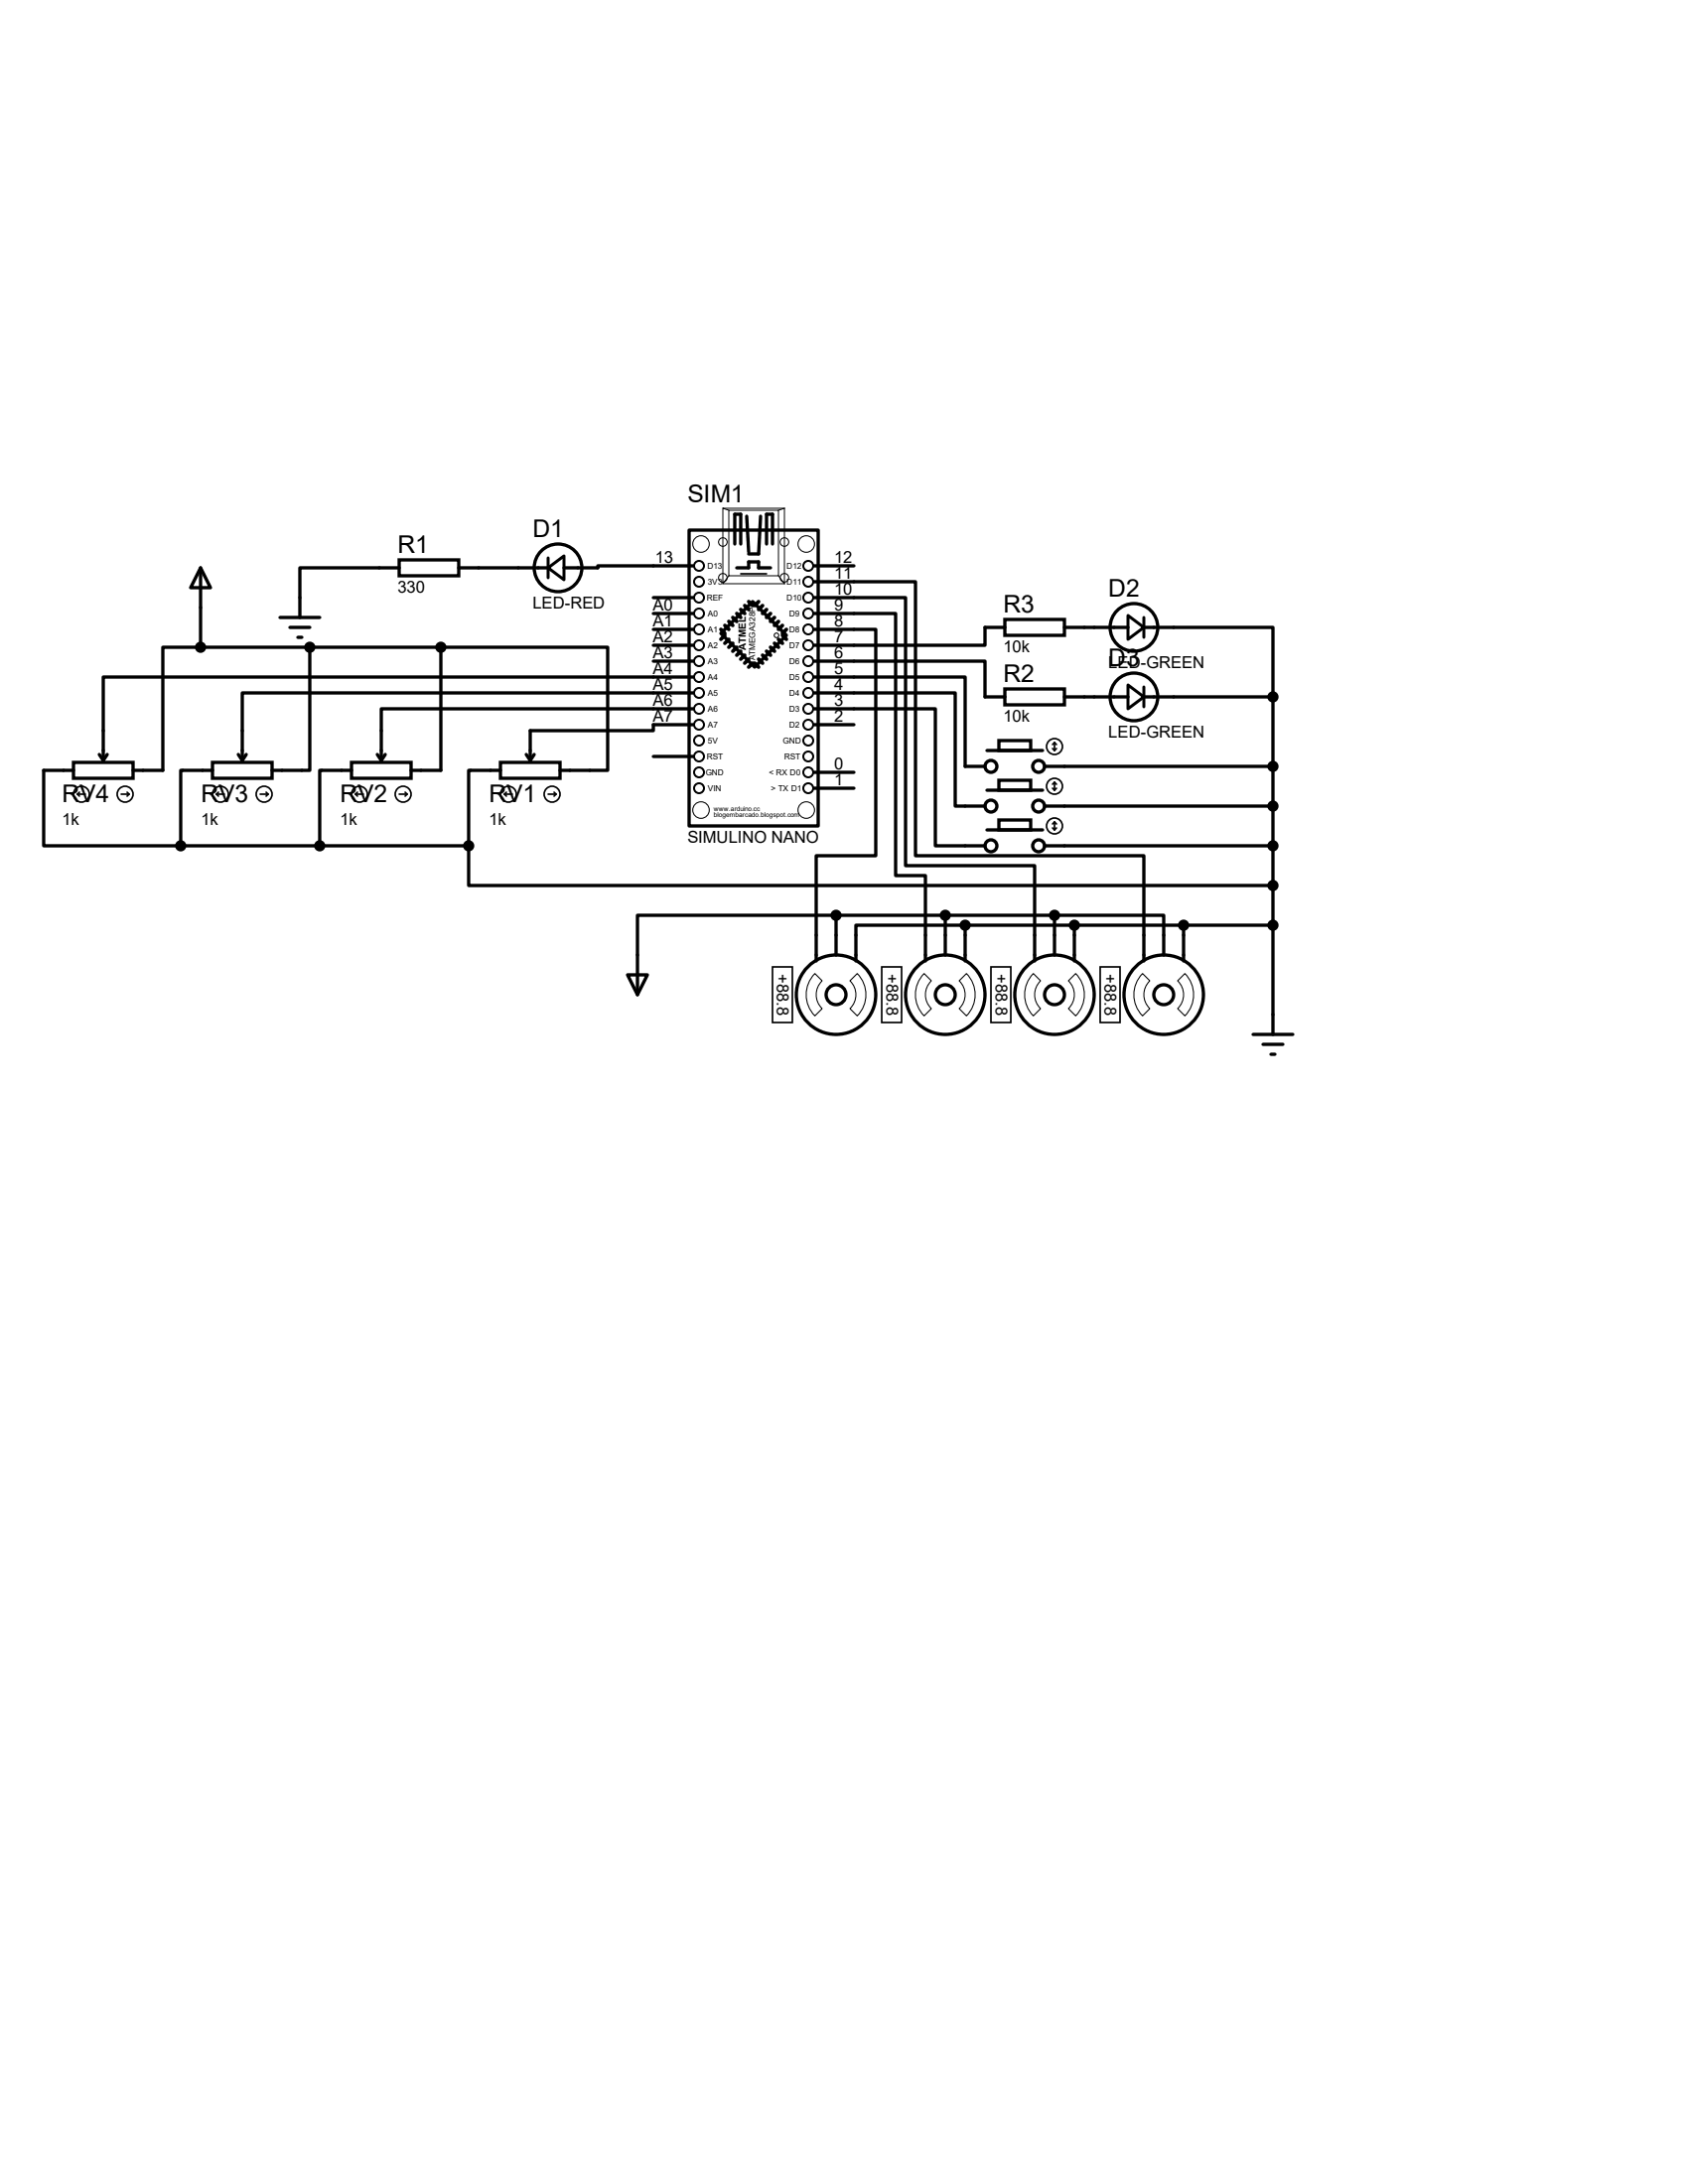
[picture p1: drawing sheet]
<svg xmlns="http://www.w3.org/2000/svg" width="216mm" height="279mm" viewBox="0 0 216 279" stroke-linecap="round" stroke-linejoin="round" font-family="sans-serif">
<g fill="none" stroke="#000" stroke-width=".42">
<path d="M25.7 72.6l1.2 2.6h-2.5zM25.7 72.6v10.2M35.8 79h5.1M51.1 71.6h7.6v2.1h-7.6zM51.1 72.6h-12.7v6.4M58.7 72.6h11.4M83.6 78.5h5M83.6 76.5h5M88.1 67.8h16.5v37.9h-16.5zM88.6 72.4h-12.1v.2h-4.4M94 69.6v-3.8h.7v3.8M94.2 72.6h1.6v-.7h1.2v.7h1.6"/>
<path d="M95.5 66l.3 4.6M97.3 66l-.3 4.9h-1.2M98 69.6v-3.8h.8v3.8M104.1 78.5h10.5v33.5h3.8v10.9M104.1 76.5h11.7v34.2h16.5v12.2M104.1 74.4h13v35.1h29.2v13.4M104.1 72.4h5.1M128.5 79.2h7.6v2.1h-7.6zM9.4 97.5h7.6v2.1h-7.6zM9.4 98.6h-3.8v9.6h17.5M12.7 96.5l.5 .8M13.7 96.5l-.5 .8"/>
<path d="M25.7 82.8h-4.9v15.8h-3.8M25.7 82.8h30.7M27.2 97.5h7.6v2.1h-7.6zM27.2 98.6h-4.1v9.6M30.5 96.5l.5 .8M31.5 96.5l-.5 .8M37.1 80.3h2.5M38.1 81.5h.5M39.6 82.8v15.8h-4.8M45 97.5h7.6v2.1h-7.6zM45 98.6h-4.1v9.6M48.3 96.5l.5 .8"/>
<path d="M49.3 96.5l-.5 .8M56.4 82.8h21.3v15.8h-6.1M56.4 82.8v15.8h-3.8M64 97.5h7.6v2.1h-7.6zM64 98.6h-4.1v9.6M67.3 96.5l.5 .8M68.3 96.5l-.5 .8M83.6 84.6h5M83.6 82.5h5M83.6 80.5h5M83.6 96.8h5M88.6 92.7h-5v.8h-15.8v3.8"/>
<path d="M88.6 90.7h-39.8v6.6M88.6 88.6h-57.6v8.7M88.6 86.6h-75.4v10.7M92.2 81l4.1-4 4.3 4.3-4.1 4zM104.1 84.6h21.9v4.6h2.5M104.1 86.6h19.3v11.4h2.6M104.1 88.6h18.1v14.5h3.8M104.1 90.7h15.5v17.5h6.4M104.1 80.5h7.9v29h-7.6v13.4M104.1 98.8h5.1M104.1 92.7h5.1M126.2 96h7.1"/>
<path d="M127.8 94.7h4v1.3h-4zM127.8 99.8h4v1.3h-4zM128.5 88.1h7.6v2.1h-7.6zM128.5 80.3h-2.5v2.2h-21.9M133.6 98h29.2M136.1 89.2h8.2M136.1 80.3h8.2M146.3 80.3h16.5v8.9M146.3 89.2h16.5M162.8 89.2v43.1M23.1 108.2h36.8M59.9 108.2v5.1h102.9"/>
<path d="M104.1 100.8h5.1M106.9 117.1h-25.4v10.2M106.9 117.1v5.1M106.9 117.1h28M120.9 117.1v5.1M123.4 118.4h-13.9v4.5M123.4 118.4h39.4M123.4 118.4v4.5M126.2 101.1h7.1M126.2 106.2h7.1M127.8 104.9h4v1.3h-4zM133.6 108.2h29.2"/>
<path d="M133.6 103.1h29.2M134.9 117.1h13.9v5.1M134.9 117.1v5.1M137.4 118.4v4.5M151.4 118.4v4.5M80.3 124.7h2.5l-1.3 2.6zM160.3 132.3h5.1M161.5 133.6h2.6M162.6 134.9h.5"/>
<circle cx="71.4" cy="72.6" r="3"/>
<circle cx="126.7" cy="98" r=".76"/>
<circle cx="132.8" cy="98" r=".76"/>
<circle cx="145" cy="89.2" r="3"/>
<circle cx="145" cy="80.3" r="3"/>
<circle cx="126.7" cy="103.1" r=".76"/>
<circle cx="126.7" cy="108.2" r=".76"/>
<circle cx="132.8" cy="103.1" r=".76"/>
<circle cx="132.8" cy="108.2" r=".76"/>
<circle cx="106.9" cy="127.3" r="5.1"/>
<circle cx="106.9" cy="127.3" r="1.27"/>
<circle cx="120.9" cy="127.3" r="5.1"/>
<circle cx="120.9" cy="127.3" r="1.27"/>
<circle cx="134.9" cy="127.3" r="5.1"/>
<circle cx="134.9" cy="127.3" r="1.27"/>
<circle cx="148.8" cy="127.3" r="5.1"/>
<circle cx="148.8" cy="127.3" r="1.27"/>
</g>
<g fill="none" stroke="#000" stroke-width=".13">
<path d="M92.5 65h7.8v9.7h-7.8zM92.5 65l.7 .3M93.2 65.3h6.4v8.4h-6.4zM93.3 73.7l-.8 1M99.6 73.7l.8 1M100.4 65l-.8 .3M104.2 124.5l1 1a2.46 2.46 0 0 0 0 3.5l-1 1a3.9 3.9 0 0 1 0-5.5zM109.6 124.5a3.9 3.9 0 0 1 0 5.5l-.9-1a2.46 2.46 0 0 0 0-3.5zM118.2 124.5l.9 1a2.46 2.46 0 0 0 0 3.5l-.9 1a3.9 3.9 0 0 1 0-5.5zM123.6 124.5a3.9 3.9 0 0 1 0 5.5l-.9-1a2.46 2.46 0 0 0 0-3.5zM132.2 124.5l.9 1a2.46 2.46 0 0 0 0 3.5l-.9 1a3.9 3.9 0 0 1 0-5.5zM137.6 124.5a3.9 3.9 0 0 1 0 5.5l-.9-1a2.46 2.46 0 0 0 0-3.5z"/>
<path d="M146.1 124.5l1 1a2.46 2.46 0 0 0 0 3.5l-1 1a3.9 3.9 0 0 1 0-5.5zM151.6 124.5a3.9 3.9 0 0 1 0 5.5l-1-1a2.46 2.46 0 0 0 0-3.5z"/>
<circle cx="89.7" cy="69.6" r="1.06"/>
<circle cx="92.5" cy="69.3" r=".55"/>
<circle cx="92.5" cy="73.9" r=".55"/>
<circle cx="100.3" cy="69.3" r=".55"/>
<circle cx="100.3" cy="73.9" r=".55"/>
<circle cx="103.1" cy="69.6" r="1.06"/>
<circle cx="99.3" cy="81.3" r=".3"/>
<circle cx="89.7" cy="103.6" r="1.06"/>
<circle cx="103.1" cy="103.6" r="1.06"/>
</g>
<g fill="none" stroke="#000" stroke-width=".21">
<path d="M94.7 73.4h3.3M134.6 95.8l.3 .2M134.9 95v1M134.9 95l-.3 .2M134.9 95l.2 .2M135.1 95.8l-.2 .2M9.9 101.6h1M9.9 101.6l.3 .3M10.2 101.3l-.3 .3M15.5 101.6h1M16.3 101.3l.2 .3M16.5 101.6l-.2 .3"/>
<path d="M27.7 101.6h1M27.7 101.6l.2 .3M27.9 101.3l-.2 .3M33.3 101.6h1M34 101.3l.3 .3M34.3 101.6l-.3 .3M45.5 101.6h1M45.5 101.6l.2 .3M45.7 101.3l-.2 .3M51.1 101.6h1M51.8 101.3l.3 .3M52.1 101.6l-.3 .3"/>
<path d="M64.5 101.6l.3 .3M64.5 101.6h1M64.8 101.3l-.3 .3M70.1 101.6h1M70.9 101.3l.2 .3M71.1 101.6l-.2 .3M134.6 100.8l.3 .3M134.6 105.9l.3 .3M134.9 100.1v1M134.9 105.2v1M134.9 100.1l-.3 .2M134.9 100.1l.2 .2"/>
<path d="M134.9 105.2l-.3 .2M134.9 105.2l.2 .2M135.1 100.8l-.2 .3M135.1 105.9l-.2 .3M98.8 123.7h2.5v7.1h-2.5zM112.8 123.7h2.5v7.1h-2.5zM126.7 123.7h2.6v7.1h-2.6zM140.7 123.7h2.6v7.1h-2.6z"/>
<circle cx="134.9" cy="95.5" r="1.02"/>
<circle cx="10.4" cy="101.6" r="1.02"/>
<circle cx="16" cy="101.6" r="1.02"/>
<circle cx="28.2" cy="101.6" r="1.02"/>
<circle cx="33.8" cy="101.6" r="1.02"/>
<circle cx="46" cy="101.6" r="1.02"/>
<circle cx="51.6" cy="101.6" r="1.02"/>
<circle cx="65" cy="101.6" r="1.02"/>
<circle cx="70.6" cy="101.6" r="1.02"/>
<circle cx="134.9" cy="100.6" r="1.02"/>
<circle cx="134.9" cy="105.7" r="1.02"/>
</g>
<g fill="none" stroke="#000" stroke-width=".47">
<path d="M93.2 79.5l.5 .5M93.7 79l.5 .5M94.2 78.5l.5 .5M94.7 78l.5 .5M95.2 77.5l.6 .5M95.8 77l.5 .5M97 77l-.5 .5M97.5 77.5l-.5 .5M98 78l-.5 .5M98.6 78.5l-.6 .5M99.1 79l-.5 .5M99.6 79.5l-.5 .5"/>
<path d="M92.2 80.5l.5 .5M92.7 81.3l-.5 .5M92.7 80l.5 .5M93.2 81.8l-.5 .5M93.7 82.3l-.5 .5M94.2 82.8l-.5 .5M94.7 83.3l-.5 .5M95.2 83.8l-.5 .5M95.8 84.3l-.6 .5M96.3 84.8l-.5 .5M96.5 84.8l.5 .5M97 84.3l.5 .5"/>
<path d="M97.5 83.8l.5 .5M98 83.3l.6 .5M98.6 82.8l.5 .5M99.1 82.3l.5 .5M99.6 81.8l.5 .5M100.1 80l-.5 .5M100.1 81.3l.5 .5M100.6 80.5l-.5 .5"/>
</g>
<g fill="none" stroke="#000" stroke-width=".25">
<circle cx="89.4" cy="74.4" r=".64"/>
<circle cx="89.4" cy="76.5" r=".64"/>
<circle cx="89.4" cy="78.5" r=".64"/>
<circle cx="89.4" cy="72.4" r=".64"/>
<circle cx="103.4" cy="78.5" r=".64"/>
<circle cx="103.4" cy="74.4" r=".64"/>
<circle cx="103.4" cy="72.4" r=".64"/>
<circle cx="103.4" cy="76.5" r=".64"/>
<circle cx="89.4" cy="84.6" r=".64"/>
<circle cx="89.4" cy="90.7" r=".64"/>
<circle cx="89.4" cy="98.8" r=".64"/>
<circle cx="89.4" cy="96.8" r=".64"/>
<circle cx="89.4" cy="88.6" r=".64"/>
<circle cx="89.4" cy="94.7" r=".64"/>
<circle cx="89.4" cy="82.5" r=".64"/>
<circle cx="89.4" cy="92.7" r=".64"/>
<circle cx="89.4" cy="80.5" r=".64"/>
<circle cx="89.4" cy="86.6" r=".64"/>
<circle cx="103.4" cy="80.5" r=".64"/>
<circle cx="103.4" cy="96.8" r=".64"/>
<circle cx="103.4" cy="86.6" r=".64"/>
<circle cx="103.4" cy="82.5" r=".64"/>
<circle cx="103.4" cy="88.6" r=".64"/>
<circle cx="103.4" cy="90.7" r=".64"/>
<circle cx="103.4" cy="98.8" r=".64"/>
<circle cx="103.4" cy="84.6" r=".64"/>
<circle cx="103.4" cy="92.7" r=".64"/>
<circle cx="103.4" cy="94.7" r=".64"/>
<circle cx="89.4" cy="100.8" r=".64"/>
<circle cx="103.4" cy="100.8" r=".64"/>
</g>
<path d="M70.1 72.6l2-1.5v3.1zM70.1 71.4v2.5M144.3 78.7l2 1.6-2 1.5zM146.3 79v2.5M144.3 87.6l2 1.6-2 1.5zM146.3 87.9v2.5" fill="none" stroke="#000" stroke-width=".38"/>
<g fill="#000" stroke="#000" stroke-width=".42">
<circle cx="25.7" cy="82.8" r=".51"/>
<circle cx="39.6" cy="82.8" r=".51"/>
<circle cx="56.4" cy="82.8" r=".51"/>
<circle cx="162.8" cy="89.2" r=".51"/>
<circle cx="162.8" cy="98" r=".51"/>
<circle cx="23.1" cy="108.2" r=".51"/>
<circle cx="40.9" cy="108.2" r=".51"/>
<circle cx="59.9" cy="108.2" r=".51"/>
<circle cx="106.9" cy="117.1" r=".51"/>
<circle cx="120.9" cy="117.1" r=".51"/>
<circle cx="123.4" cy="118.4" r=".51"/>
<circle cx="134.9" cy="117.1" r=".51"/>
<circle cx="137.4" cy="118.4" r=".51"/>
<circle cx="151.4" cy="118.4" r=".51"/>
<circle cx="162.8" cy="108.2" r=".51"/>
<circle cx="162.8" cy="118.4" r=".51"/>
<circle cx="162.8" cy="103.1" r=".51"/>
<circle cx="162.8" cy="113.3" r=".51"/>
</g>
<g font-size="3.1">
<text x="87.9" y="64.3">SIM1</text>
<text x="50.8" y="70.7">R1</text>
<text x="68.1" y="68.7">D1</text>
<text x="141.8" y="76.3">D2</text>
<text x="128.3" y="78.4">R3</text>
<text x="128.3" y="87.2">R2</text>
<text x="141.8" y="85.2">D3</text>
<text x="7.9" y="102.6">RV4</text>
<text x="25.7" y="102.6">RV3</text>
<text x="43.5" y="102.6">RV2</text>
<text x="62.5" y="102.6">RV1</text>
</g>
<g font-size="2.1">
<text x="50.8" y="75.8">330</text>
<text x="68.1" y="77.9">LED-RED</text>
<text x="83.8" y="72">13</text>
<text x="106.7" y="76.1">10</text>
<text x="106.7" y="74">11</text>
<text x="106.7" y="72">12</text>
<text x="83.5" y="82.2">A2</text>
<text x="83.5" y="80.1">A1</text>
<text x="83.5" y="78.1">A0</text>
<text x="106.7" y="82.2">7</text>
<text x="106.7" y="80.1">8</text>
<text x="106.7" y="78.1">9</text>
<text x="128.3" y="83.4">10k</text>
<text x="83.5" y="88.3">A5</text>
<text x="83.5" y="86.2">A4</text>
<text x="83.5" y="84.2">A3</text>
<text x="106.7" y="88.3">4</text>
<text x="106.7" y="86.2">5</text>
<text x="106.7" y="84.2">6</text>
<text x="141.8" y="85.5">LED-GREEN</text>
<text x="83.5" y="90.3">A6</text>
<text x="83.5" y="92.3">A7</text>
<text x="106.7" y="92.3">2</text>
<text x="106.7" y="90.3">3</text>
<text x="128.3" y="92.3">10k</text>
<text x="141.8" y="94.4">LED-GREEN</text>
<text x="106.7" y="98.4">0</text>
<text x="106.7" y="100.5">1</text>
<text x="7.9" y="105.5">1k</text>
<text x="25.7" y="105.5">1k</text>
<text x="43.5" y="105.5">1k</text>
<text x="62.5" y="105.5">1k</text>
<text x="87.9" y="107.8">SIMULINO NANO</text>
<text x="99.4" y="124.6" transform="rotate(90 99.4 124.6)">+88.8</text>
<text x="113.4" y="124.6" transform="rotate(90 113.4 124.6)">+88.8</text>
<text x="127.3" y="124.6" transform="rotate(90 127.3 124.6)">+88.8</text>
<text x="141.3" y="124.6" transform="rotate(90 141.3 124.6)">+88.8</text>
</g>
<text font-size="1.3" x="95.4" y="83.1" transform="rotate(-90 95.4 83.1)">ATMEL</text>
<g font-size="1.1">
<text x="90.4" y="76.8">REF</text>
<text x="90.5" y="72.8">D13</text>
<text x="90.5" y="74.8">3V3</text>
<text x="100.6" y="72.8">D12</text>
<text x="100.6" y="74.8">D11</text>
<text x="100.6" y="76.8">D10</text>
<text x="90.6" y="82.9">A2</text>
<text x="90.6" y="80.9">A1</text>
<text x="90.6" y="78.9">A0</text>
<text x="100.9" y="78.9">D9</text>
<text x="100.9" y="80.9">D8</text>
<text x="100.9" y="82.9">D7</text>
<text x="90.6" y="89">A5</text>
<text x="90.6" y="87">A4</text>
<text x="90.6" y="85">A3</text>
<text x="96.6" y="84.5" transform="rotate(-90 96.6 84.5)">ATMEGA328P</text>
<text x="100.9" y="85">D6</text>
<text x="100.9" y="87">D5</text>
<text x="100.9" y="89">D4</text>
<text x="90.6" y="95.1">5V</text>
<text x="90.6" y="93.1">A7</text>
<text x="90.6" y="91.1">A6</text>
<text x="100.2" y="95.1">GND</text>
<text x="100.9" y="91.1">D3</text>
<text x="100.9" y="93.1">D2</text>
<text x="90.3" y="99.2">GND</text>
<text x="90.4" y="97.2">RST</text>
<text x="90.6" y="101.2">VIN</text>
<text x="98.3" y="99.2">&lt; RX D0</text>
<text x="98.6" y="101.2">&gt; TX D1</text>
<text x="100.3" y="97.2">RST</text>
</g>
<g font-size=".8">
<text x="91.3" y="103.7">www.arduino.cc</text>
<text x="91.3" y="104.5">blogembarcado.blogspot.com</text>
</g>
</svg>
